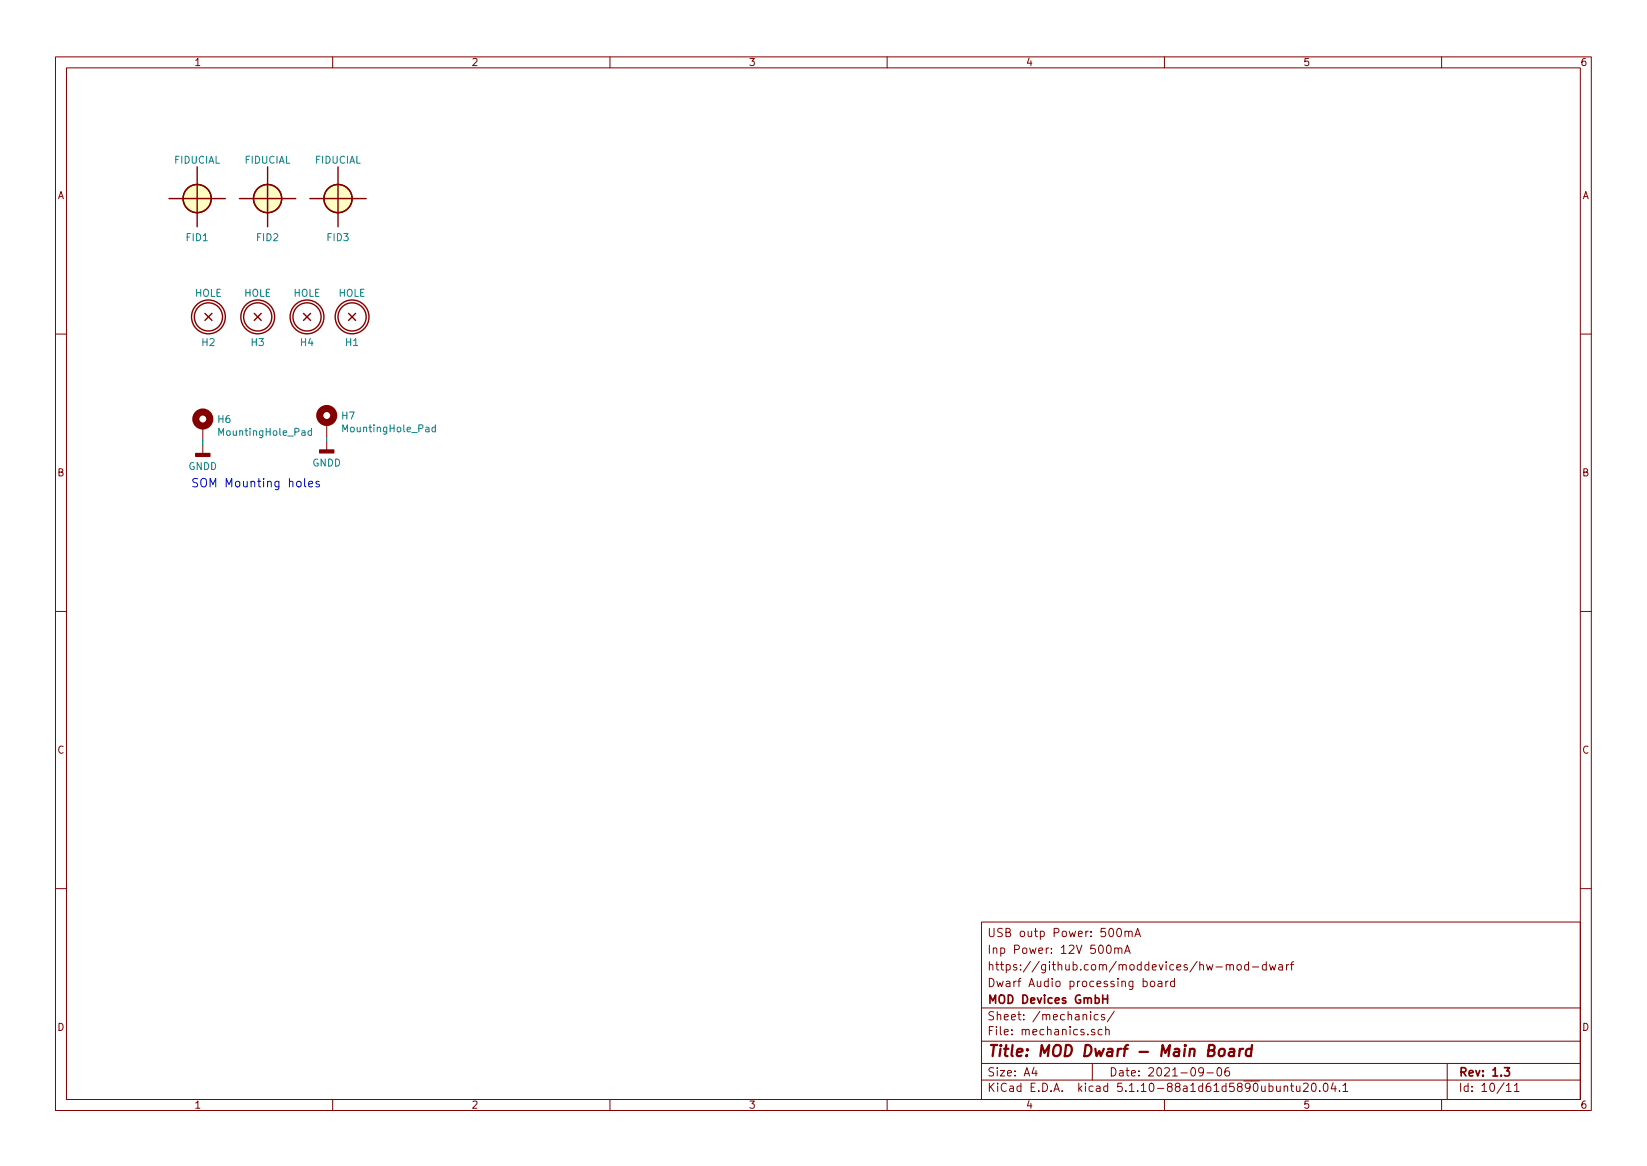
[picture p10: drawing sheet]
<svg xmlns="http://www.w3.org/2000/svg" width="297mm" height="210mm" viewBox="0 0 297 210" stroke-linecap="round" stroke-linejoin="round" font-family="sans-serif">
<g fill="none" stroke="#840000" stroke-width=".18">
<path d="M10 10.3h277v189.9h-277zM12 12.2h273v186.1h-273zM60 10.3v1.9M110 10.3v1.9M160 10.3v1.9M210 10.3v1.9M260 10.3v1.9M10 60.2h2M36.6 76.8v2.6M58.9 76.2v2.5M58.9 79.6v1.5M285 60.2h2"/>
<path d="M36.6 80.3v1.5M10 110.3h2M285 110.3h2M10 160.2h2M177 166.3h108v32h-108zM199.7 170.6l.2-.2a.8 .8 0 0 1 .5 .8 .8 .8 0 0 1-.5 .7l-.2-.1-.2-.4zM201 171.1l.3-.2 .3 .1 .1 .9M201 170.9v1M201.5 167.6l.3-.2a.81 .81 0 0 1 .5 .6 .81 .81 0 0 1-.2 .8l-.2 .1a.79 .79 0 0 1-.4-1.3zM201.7 171.1a.36 .36 0 0 1 .3-.2 .36 .36 0 0 1 .3 .2v.8M202.8 171.9l.5-1.5 .5 1.5M202.9 168h.1a.37 .37 0 0 1 .6 .1v.8"/>
<path d="M202.9 167.9v1M203 171.5h.7M203.6 168.1v-.1a.37 .37 0 0 1 .6 .1v.8M204.7 168.9l.5-1.5 .5 1.5M204.8 168.5h.7M206.2 177l.4-.1 .3 .3-.1 .6-.2 .1-.4-.1M207.5 177.1l.2-.2 .5 .2v.7l-.2 .1-.5-.1zM208.9 177h.6v.9M209.5 177.3l-.5 .1-.2 .2 .2 .3 .5-.1M210.3 176.9v1M210.7 176.9l-.4 .2v.1M211.8 177l-.4-.1-.3 .3 .1 .6 .2 .1 .4-.1"/>
<path d="M211.8 176.4v1.5M221.2 174.1v-.1a.37 .37 0 0 1 .6 .1v.8M221.2 173.9v1M221.8 174.1l.2-.2 .4 .1 .1 .9M223.2 174.1l.2-.2 .4 .2 .1 .5-.2 .2-.3 .1-.2-.1zM225.2 174l-.5-.1-.2 .3 .1 .6h.6M225.2 173.4v1.5M225.9 174.4h1.1M228.4 174l-.5-.1-.2 .3v.6l.2 .1 .5-.1M228.4 173.4v1.5M229 173.9l.2 1 .3-.7 .3 .7 .3-1M230.7 174h.5l.1 .9"/>
<path d="M231.3 174.3l-.5 .1-.2 .2 .2 .3 .5-.1M232 173.9v1M232.4 173.9l-.3 .2-.1 .1M232.7 173.9h.6M233.3 173.4l-.4 .3v1.2M285 160.2h2M60 198.3v1.9M110 198.3v1.9M160 198.3v1.9M177 194.8h108M177 191.8h108M177 187.8h108"/>
<path d="M177 181.8h108M186.5 192.5l-.4 1h1M186.8 193v1M196.7 182.4v.2M196.7 182.9v1M197 191.8v3M197.4 185.7a.37 .37 0 0 0-.6 .1l.1 .2 .5 .2 .1 .1-.2 .3-.5-.1M198 183l-.4-.1-.3 .3 .1 .6 .2 .1 .4-.1M198.8 185.7l-.5-.1-.3 .3 .1 .6 .2 .1 .5-.1M199.2 183l-.4-.1-.2 .2 .1 .3 .5 .1v.3h-.6M199.4 185.7h.1a.37 .37 0 0 1 .6 .1v.8M199.4 185.1v1.5"/>
<path d="M201 182.3l-1.3 2M210 198.3v1.9M217 193.2l-.2 .3-.5-.1-.1-.2v-.4l.1-.2 .5-.1 .2 .2a1.19 1.19 0 0 1-.2 1.2l-.5 .1M217.7 193.5h1.1M219.6 192.7l.4-.2a.94 .94 0 0 1 0 1.5 .82 .82 0 0 1-.4-1.3zM221.6 192.5a.59 .59 0 0 0-.7 .7l.1 .7 .2 .1 .5-.1 .1-.5-.2-.2-.4-.1-.3 .3M231.6 196l.2-.2 .4 .1v.9M231.6 195.8v1M232.7 195.8h.6M232.9 195.3v1.3l.4 .2M233.8 195.8l.1 .9 .3 .1 .2-.1M234.4 195.8v1"/>
<path d="M235.1 195.5l.6-.2 .2 .5-.9 1h.9M236.7 195.4l.2-.1a.86 .86 0 0 1 .1 1.5h-.1a1 1 0 0 1-.2-1.4zM238 196.7v.1M238.8 195.5l.3-.2a.94 .94 0 0 1 0 1.5 .82 .82 0 0 1-.3-1.3zM240.4 195.2l-.3 1.1h.9M240.8 195.8v1M241.6 196.7v.1M242.2 195.8l.4-.5v1.5M242.2 196.8h.9M260 198.3v1.9M261 191.8v6.5M271.7 195.8l.4-.5v1.5"/>
<path d="M271.7 196.8h.8M273.1 195.8l.5-.5v1.5M273.1 196.8h.9"/>
</g>
<path d="M198.9 179.4v1.5M199.7 179.4v1.5M198.9 180.1h.8M271.3 192.5h.9l-.5 .6 .5 .1v.7l-.2 .1-.7-.1" fill="none" stroke="#840000" stroke-width=".3"/>
<path d="M220 189.3a.53 .53 0 0 1 .5-.2 .53 .53 0 0 1 .4 .4l-.1 .6a.54 .54 0 0 1-.5 .4 .54 .54 0 0 1-.5-.4zM221.8 189.2h.8l-.1 1.2M222.6 189.6l-.7 .1a.4 .4 0 0 0-.3 .3 .4 .4 0 0 0 .2 .4l.7-.1M223.6 189.1l-.1 1.3M224.2 189.1a.55 .55 0 0 0-.6 .4M225.7 189.2a.68 .68 0 0 0-1 .3v.6l.1 .2 .2 .1 .6-.1M225.8 188.4l-.2 2" fill="none" stroke="#840000" stroke-width=".41"/>
<g fill="#ffffc2" stroke="#ffffc2" stroke-width=".18">
<circle cx="35.6" cy="35.8" r="2.54"/>
<circle cx="48.3" cy="35.8" r="2.54"/>
<circle cx="61" cy="35.8" r="2.54"/>
</g>
<g fill="none" stroke="#840000" stroke-width=".25">
<path d="M30.5 35.8h10.1M35.6 30.1v10.8M43.2 35.8h10.1M48.3 30.1v10.8M55.9 35.8h10.1M61 30.1v10.8M37 56.5l1.2 1.3M38.2 56.5l-1.2 1.3M45.8 56.5l1.3 1.3M47.1 56.5l-1.3 1.3M54.7 56.5l1.3 1.3M56 56.5l-1.3 1.3"/>
<path d="M62.9 56.5l1.2 1.3M64.1 56.5l-1.2 1.3"/>
<circle cx="35.6" cy="35.8" r="2.54"/>
<circle cx="48.3" cy="35.8" r="2.54"/>
<circle cx="61" cy="35.8" r="2.54"/>
<circle cx="37.6" cy="57.1" r="3"/>
<circle cx="37.6" cy="57.1" r="2.54"/>
<circle cx="46.5" cy="57.1" r="3"/>
<circle cx="46.5" cy="57.1" r="2.54"/>
<circle cx="55.4" cy="57.1" r="3"/>
<circle cx="55.4" cy="57.1" r="2.54"/>
<circle cx="63.5" cy="57.1" r="3"/>
<circle cx="63.5" cy="57.1" r="2.54"/>
</g>
<g fill="none" stroke="#840000" stroke-width="1.3">
<circle cx="36.6" cy="75.6" r="1.27"/>
<circle cx="58.9" cy="74.9" r="1.27"/>
</g>
<path d="M56.2 77.7h-.4l-.3 .2 .2 .6h.5M56.2 77.2v1.3M78.5 77.1l-.3-.1-.3 .3 .1 .5h.5M78.5 76.6v1.3" fill="none" stroke="#008484" stroke-width=".18"/>
<g fill="#840000" stroke="#840000" stroke-width=".25">
<path d="M35.3 81.8h2.5v.5h-2.5z"/>
<path d="M57.7 81.1h2.5v.6h-2.5z"/>
</g>
<path d="M36.6 79.4v.9M58.9 78.7v.9" fill="none" stroke="#008400" stroke-width=".18"/>
<path d="M54.9 86.3v1.3l.3 .2M55.7 87.3l.7-.2-.1-.2-.4-.1-.2 .2 .1 .7h.5M57.6 86.9a.37 .37 0 0 0-.6 .1v.2l.6 .3-.2 .3-.4-.1" fill="none" stroke="#0000c2" stroke-width=".18"/>
<text font-size="2.8" fill="#840000" x="178" y="190.5">Title: MOD Dwarf - Main Board</text>
<text font-size="2.1" fill="#0000c2" x="34.4" y="87.9">SOM Mounting holes</text>
<g font-size="2.1" fill="#840000">
<text x="178" y="172">Inp Power: 12V 500mA</text>
<text x="178" y="169">USB outp Power: 500mA</text>
<text x="178" y="178">Dwarf Audio processing board</text>
<text x="178" y="175">https://github.com/moddevices/hw-mod-dwarf</text>
<text x="178" y="184">Sheet: /mechanics/</text>
<text x="178" y="181">MOD Devices GmbH</text>
<text x="178" y="186.7">File: mechanics.sch</text>
<text x="178" y="196.9">KiCad E.D.A. kicad 5.1.10-88a1d61d5890ubuntu20.04.1</text>
<text x="178" y="194.1">Size: A4</text>
<text x="200" y="194.1">Date: 2021-09-06</text>
<text x="263" y="194.1">Rev: 1.3</text>
<text x="263" y="196.9">Id: 10/11</text>
</g>
<g font-size="1.8" fill="#840000">
<text x="35" y="11.9">1</text>
<text x="85" y="11.9">2</text>
<text x="135" y="11.9">3</text>
<text x="185" y="11.9">4</text>
<text x="235" y="11.9">5</text>
<text x="285" y="11.9">6</text>
<text x="10.4" y="35.9">A</text>
<text x="285.4" y="35.9">A</text>
<text x="10.4" y="85.9">B</text>
<text x="285.4" y="85.9">B</text>
<text x="10.4" y="135.9">C</text>
<text x="285.4" y="135.9">C</text>
<text x="10.4" y="185.9">D</text>
<text x="285.4" y="185.9">D</text>
<text x="35" y="199.9">1</text>
<text x="85" y="199.9">2</text>
<text x="135" y="199.9">3</text>
<text x="185" y="199.9">4</text>
<text x="235" y="199.9">5</text>
<text x="285" y="199.9">6</text>
</g>
<g font-size="1.8" fill="#008484">
<text x="31.4" y="29.5">FIDUCIAL</text>
<text x="44.1" y="29.5">FIDUCIAL</text>
<text x="56.8" y="29.5">FIDUCIAL</text>
<text x="33.7" y="43.5">FID1</text>
<text x="46.4" y="43.5">FID2</text>
<text x="59.1" y="43.5">FID3</text>
<text x="35.2" y="53.5">HOLE</text>
<text x="44" y="53.5">HOLE</text>
<text x="52.9" y="53.5">HOLE</text>
<text x="61.1" y="53.5">HOLE</text>
<text x="36.5" y="62.4">H2</text>
<text x="45.4" y="62.4">H3</text>
<text x="54.3" y="62.4">H4</text>
<text x="62.4" y="62.4">H1</text>
<text x="39.3" y="76.3">H6</text>
<text x="61.7" y="75.6">H7</text>
<text x="62.2" y="77.9">MountingHole_Pad</text>
<text x="39.8" y="78.6">MountingHole_Pad</text>
<text x="34" y="84.8">GNDD</text>
<text x="56.3" y="84.1">GNDD</text>
</g>
</svg>
